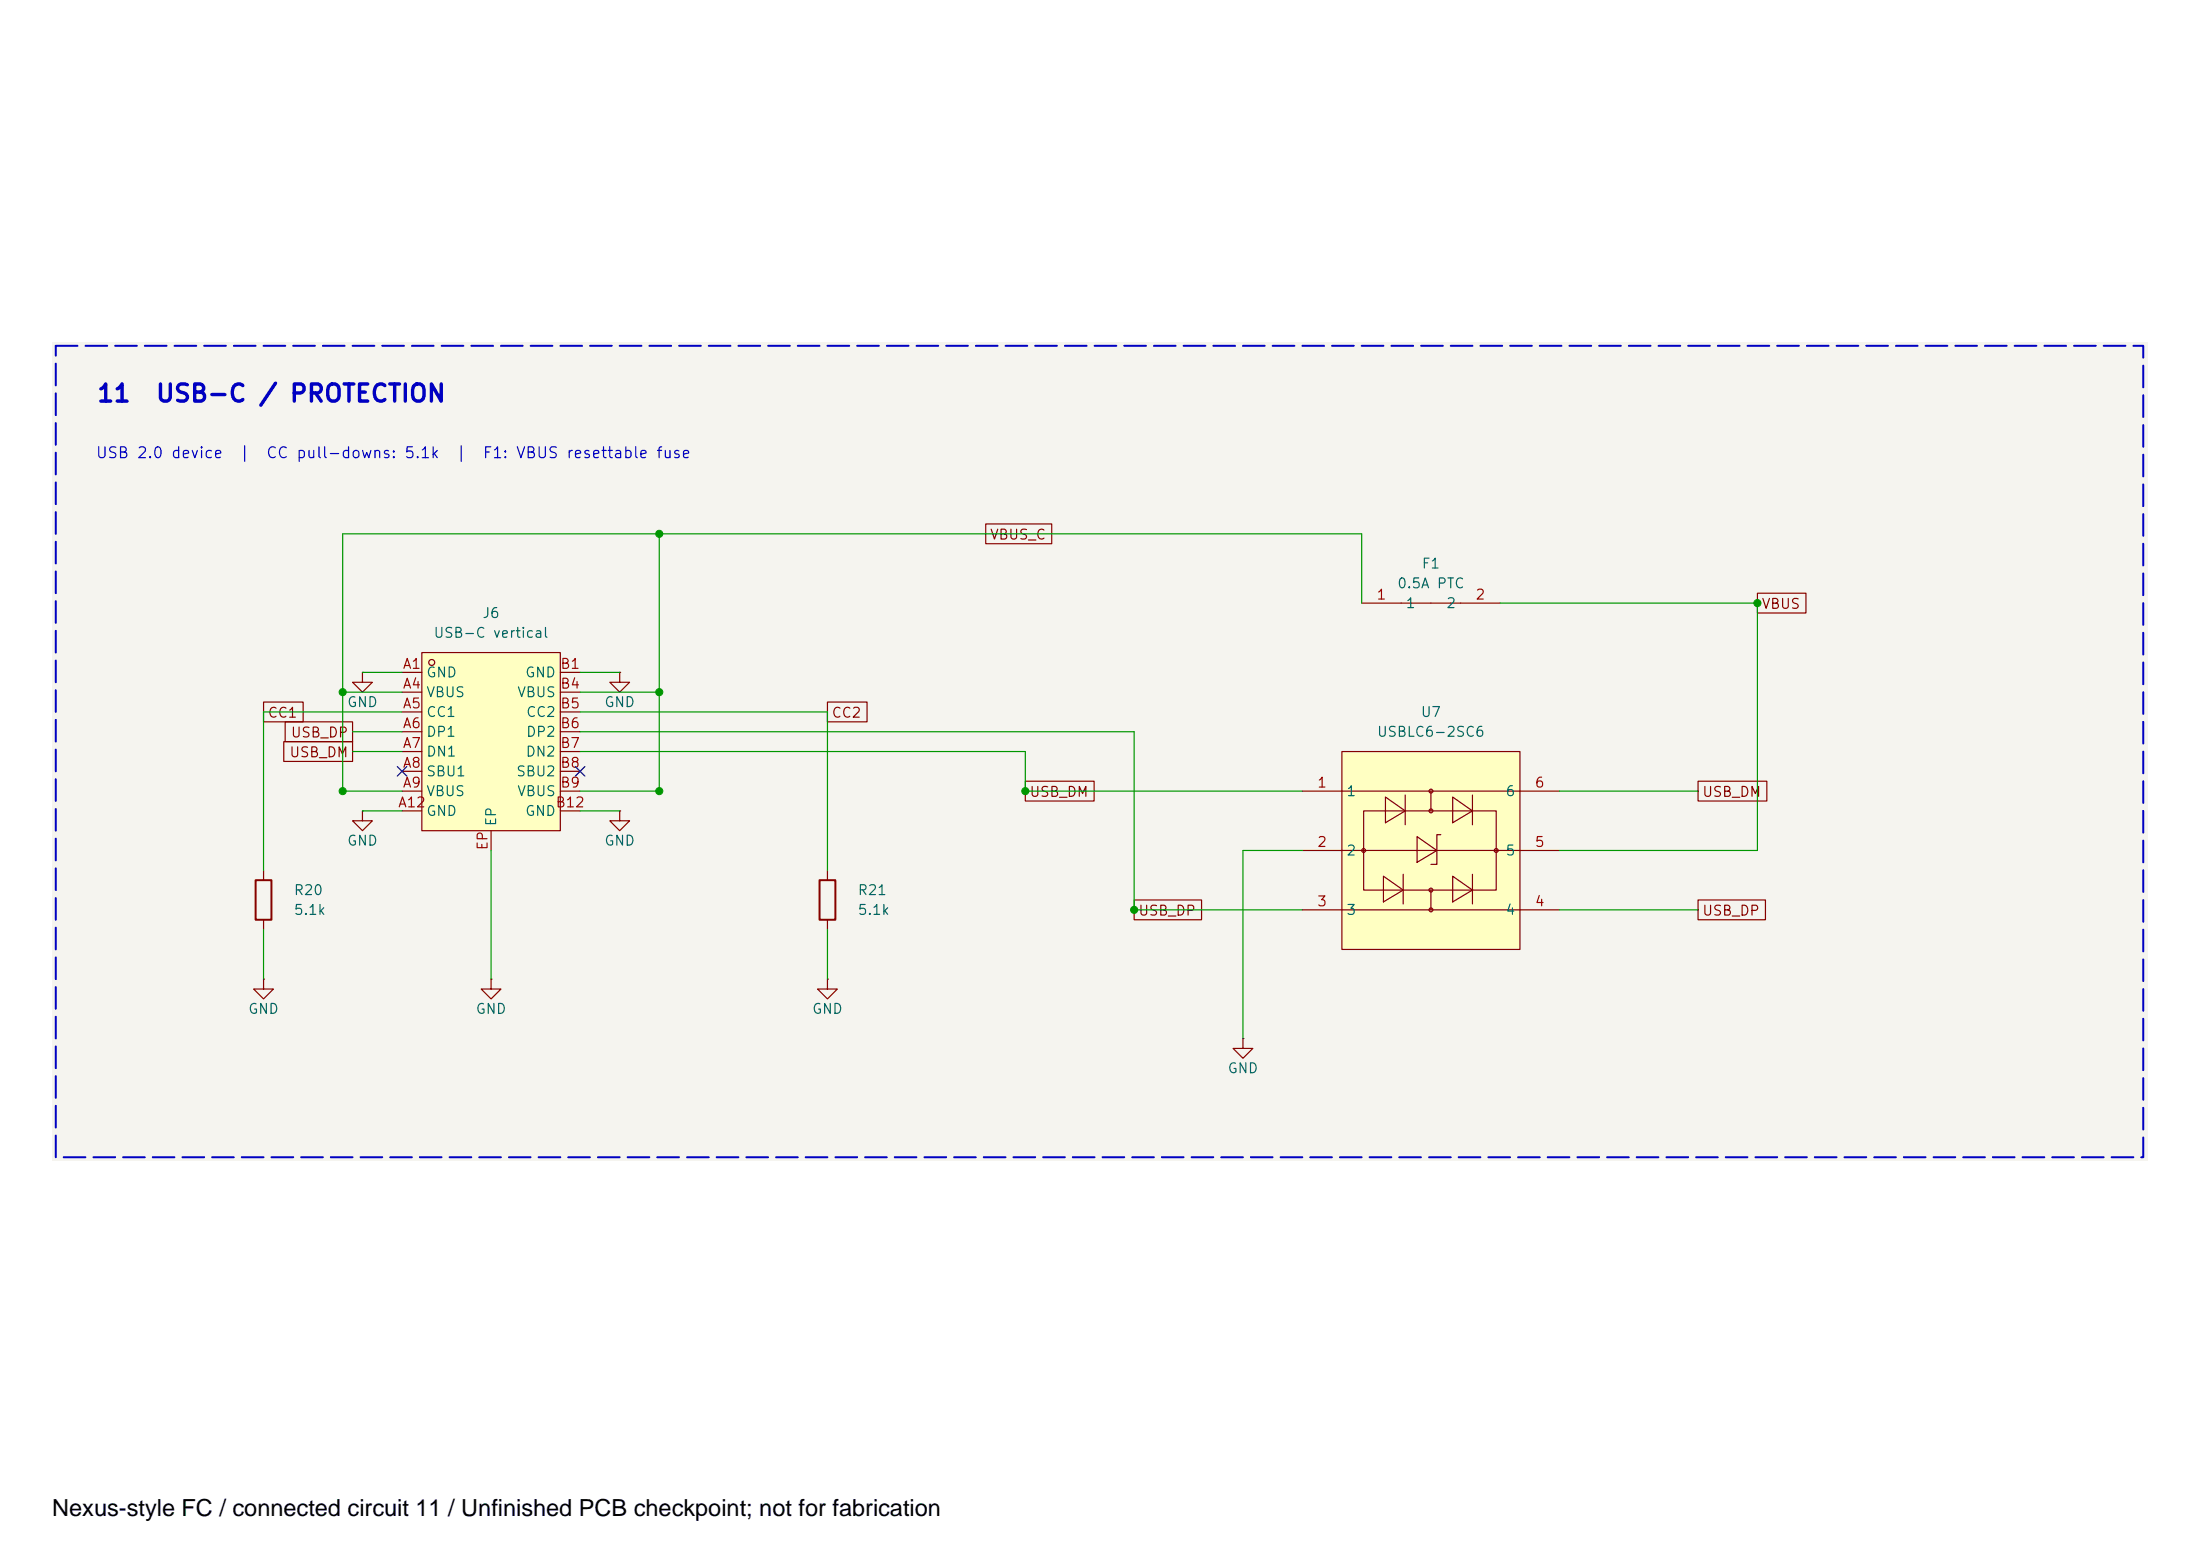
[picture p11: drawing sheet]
<svg xmlns="http://www.w3.org/2000/svg" width="297mm" height="210mm" viewBox="0 0 297 210" stroke-linecap="round" stroke-linejoin="round" font-family="sans-serif">
<path d="M7 46.2h283v110.5h-283z" fill="#f5f4ef" stroke="#f5f4ef" stroke-width=".14"/>
<path d="M48.9 90.8v1.3h1.4l-1.4 1.3-1.3-1.3h1.3M48.9 90.8h.1M111.7 132.2v1.3h1.4l-1.4 1.3-1.3-1.3h1.3M111.7 132.2h.1M167.8 140.2v1.3h1.4l-1.4 1.4-1.3-1.4h1.3M167.8 140.2h.1" fill="none" stroke="#840000" stroke-width=".16"/>
<g fill="#ffffc2">
<path d="M181.2 101.4h24v26.8h-24z"/>
<path d="M184.1 109.5h17.9v10.6h-17.9z"/>
<path d="M186.8 118.3l2.7 1.8-2.7 1.6z"/>
<path d="M187.1 107.6l2.6 1.9-2.6 1.6z"/>
<path d="M191.3 112.9l2.7 1.9-2.7 1.6z"/>
<path d="M196.1 107.6l2.7 1.9-2.7 1.6z"/>
<path d="M196.1 118.3l2.7 1.8-2.7 1.6z"/>
</g>
<g fill="none" stroke="#840000" stroke-width=".16">
<path d="M83.7 90.8v1.3h1.3l-1.3 1.3-1.4-1.3h1.4M83.7 90.8h.1M183.9 81.4h18.7M48.9 109.5v1.3h1.4l-1.4 1.3-1.3-1.3h1.3M48.9 109.5h.1M83.7 109.5v1.3h1.3l-1.3 1.3-1.4-1.3h1.4M83.7 109.5h.1M111.7 117.5v1.3M175.8 106.8h34.8M175.8 114.8h34.8M181.2 101.4h24v26.8h-24zM184.1 109.5h17.9v10.6h-17.9z"/>
<path d="M186.8 118.3l2.7 1.8-2.7 1.6zM187.1 107.6l2.6 1.9-2.6 1.6zM189.5 118v4M189.7 107.3v4M191.3 112.9l2.7 1.9-2.7 1.6zM193.2 106.8v2.7M194.5 112.7h-.5v4h-.8M196.1 107.6l2.7 1.9-2.7 1.6zM196.1 118.3l2.7 1.8-2.7 1.6zM198.8 107.3v4M198.8 118v4M111.7 124.2v1.3"/>
<path d="M175.8 122.8h34.8M193.2 120.1v2.7"/>
<circle cx="184.1" cy="114.8" r=".26"/>
<circle cx="193.2" cy="106.8" r=".26"/>
<circle cx="193.2" cy="109.5" r=".26"/>
<circle cx="202" cy="114.8" r=".26"/>
<circle cx="193.2" cy="122.8" r=".26"/>
<circle cx="193.2" cy="120.1" r=".26"/>
</g>
<path d="M110.7 118.8h2.1v5.4h-2.1z" fill="none" stroke="#840000" stroke-width=".27"/>
<path d="M57 88.1h18.7v24h-18.7z" fill="#ffffc2"/>
<g fill="none" stroke="#840000" stroke-width=".16">
<path d="M133.1 70.7h8.9v2.7h-8.9zM35.6 94.8h5.3v2.6h-5.3zM38.5 97.4h9.1v2.7h-9.1zM54.3 90.8h2.7M54.3 93.4h2.7M54.3 96.1h2.7M54.3 98.8h2.7M57 88.1h18.7v24h-18.7zM75.7 90.8h2.6M75.7 93.4h2.6M75.7 96.1h2.6M75.7 98.8h2.6"/>
<path d="M111.7 94.8h5.4v2.6h-5.4zM237.3 80.1h6.5v2.6h-6.5zM35.6 117.5v1.3M38.3 100.1h9.3v2.7h-9.3zM54.3 101.4h2.7M54.3 104.1h2.7M54.3 106.8h2.7M54.3 109.5h2.7M66.3 112.1v2.7M75.7 101.4h2.6M75.7 104.1h2.6M75.7 106.8h2.6"/>
<path d="M75.7 109.5h2.6M138.4 105.5h9.3v2.6h-9.3zM229.3 105.5h9.3v2.6h-9.3zM35.6 132.2v1.3h1.3l-1.3 1.3-1.4-1.3h1.4M35.6 132.2h.1M35.6 124.2v1.3M66.3 132.2v1.3h1.3l-1.3 1.3-1.3-1.3h1.3M66.3 132.2h.1M153.1 121.5h9.1v2.7h-9.1zM229.3 121.5h9.1v2.7h-9.1z"/>
<circle cx="58.3" cy="89.4" r=".4"/>
</g>
<path d="M34.5 118.8h2.2v5.4h-2.2z" fill="none" stroke="#840000" stroke-width=".27"/>
<g fill="none" stroke="#009600" stroke-width=".16">
<path d="M89 72.1v34.7h-10.7M46.3 93.4h8M47.6 98.8h6.7M48.9 90.8h5.4M54.3 96.1h-18.7v21.4M78.3 98.8h74.8v24h22.7M78.3 93.4h10.7M78.3 96.1h33.4v21.4M78.3 90.8h5.4M183.9 81.4v-9.3h-137.6v34.7h8M202.6 81.4h34.7v33.4h-26.7M47.6 101.4h6.7"/>
<path d="M48.9 109.5h5.4M66.3 114.8v17.4M78.3 101.4h60.1v5.4h37.4M78.3 109.5h5.4M175.8 114.8h-8v25.4M210.6 106.8h18.7M35.6 125.5v6.7M111.7 125.5v6.7M210.6 122.8h18.7"/>
</g>
<path d="M53.6 103.5l1.3 1.3M54.9 103.5l-1.3 1.3M77.7 103.5l1.3 1.3M79 103.5l-1.3 1.3" fill="none" stroke="#000084" stroke-width=".16"/>
<path d="M7.5 46.7h281.9v109.5h-281.9v-109.5" fill="none" stroke="#0000c2" stroke-width=".27" stroke-dasharray="2.9 1.1"/>
<g fill="#009600" stroke="#009600" stroke-width=".14">
<circle cx="46.3" cy="93.4" r=".48"/>
<circle cx="89" cy="72.1" r=".48"/>
<circle cx="46.3" cy="106.8" r=".48"/>
<circle cx="89" cy="93.4" r=".48"/>
<circle cx="89" cy="106.8" r=".48"/>
<circle cx="153.1" cy="122.8" r=".48"/>
<circle cx="237.3" cy="81.4" r=".48"/>
<circle cx="138.4" cy="106.8" r=".48"/>
</g>
<text font-size="3.2" x="7.1" y="204.6">Nexus-style FC / connected circuit 11 / Unfinished PCB checkpoint; not for fabrication</text>
<g font-size="2.3" fill="#0000c2">
<text x="12.9" y="54.8">11</text>
<text x="20.9" y="54.8">USB-C / PROTECTION</text>
</g>
<g font-size="1.5" fill="#0000c2">
<text x="12.8" y="62.2">USB 2.0 device</text>
<text x="32.2" y="62.2">|</text>
<text x="35.8" y="62.2">CC pull-downs: 5.1k</text>
<text x="61.4" y="62.2">|</text>
<text x="65.1" y="62.2">F1: VBUS resettable fuse</text>
</g>
<g font-size="1.3" fill="#840000">
<text x="133.6" y="73.2">VBUS_C</text>
<text x="237.8" y="82.5">VBUS</text>
<text x="36.1" y="97.2">CC1</text>
<text x="39.2" y="99.9">USB_DP</text>
<text x="112.2" y="97.2">CC2</text>
<text x="39" y="102.6">USB_DM</text>
<text x="138.9" y="107.9">USB_DM</text>
<text x="229.7" y="107.9">USB_DM</text>
<text x="153.6" y="123.9">USB_DP</text>
<text x="229.7" y="123.9">USB_DP</text>
</g>
<g font-size="1.3" fill="#006464">
<text x="191.9" y="77.1">F1</text>
<text x="65" y="83.8">J6</text>
<text x="188.6" y="79.8">0.5A PTC</text>
<text x="189.7" y="82.4">1</text>
<text x="195.2" y="82.4">2</text>
<text x="58.4" y="86.4">USB-C vertical</text>
<text x="46.8" y="95.8">GND</text>
<text x="57.5" y="91.8">GND</text>
<text x="57.5" y="94.4">VBUS</text>
<text x="69.7" y="94.4">VBUS</text>
<text x="70.8" y="91.8">GND</text>
<text x="81.5" y="95.8">GND</text>
<text x="57.5" y="97.1">CC1</text>
<text x="57.5" y="99.8">DP1</text>
<text x="70.9" y="97.1">CC2</text>
<text x="70.9" y="99.8">DP2</text>
<text x="185.8" y="99.8">USBLC6-2SC6</text>
<text x="191.7" y="97.1">U7</text>
<text x="57.5" y="102.5">DN1</text>
<text x="57.5" y="105.1">SBU1</text>
<text x="57.5" y="107.8">VBUS</text>
<text x="69.6" y="105.1">SBU2</text>
<text x="69.7" y="107.8">VBUS</text>
<text x="70.9" y="102.5">DN2</text>
<text x="181.7" y="107.8">1</text>
<text x="203.2" y="107.8">6</text>
<text x="57.5" y="110.5">GND</text>
<text x="67.3" y="111.6" transform="rotate(-90 67.3 111.6)">EP</text>
<text x="70.8" y="110.5">GND</text>
<text x="46.8" y="114.5">GND</text>
<text x="81.5" y="114.5">GND</text>
<text x="181.7" y="115.8">2</text>
<text x="203.2" y="115.8">5</text>
<text x="39.6" y="121.2">R20</text>
<text x="39.6" y="123.8">5.1k</text>
<text x="115.7" y="121.2">R21</text>
<text x="115.7" y="123.8">5.1k</text>
<text x="181.7" y="123.8">3</text>
<text x="203.2" y="123.8">4</text>
<text x="33.4" y="137.2">GND</text>
<text x="64.1" y="137.2">GND</text>
<text x="109.6" y="137.2">GND</text>
<text x="165.7" y="145.2">GND</text>
<text x="21.4" y="202.6">GND</text>
<text x="46.9" y="204">1</text>
<text x="46.9" y="206.6">2</text>
</g>
<g font-size="1.3" fill="#a90000">
<text x="185.8" y="81.3">1</text>
<text x="199.1" y="81.3">2</text>
<text x="54.3" y="90.6">A1</text>
<text x="54.3" y="93.3">A4</text>
<text x="54.3" y="96">A5</text>
<text x="75.6" y="90.6">B1</text>
<text x="75.6" y="93.3">B4</text>
<text x="75.6" y="96">B5</text>
<text x="54.3" y="98.6">A6</text>
<text x="54.3" y="101.3">A7</text>
<text x="75.6" y="98.6">B6</text>
<text x="75.6" y="101.3">B7</text>
<text x="54.3" y="104">A8</text>
<text x="54.3" y="106.6">A9</text>
<text x="75.6" y="104">B8</text>
<text x="75.6" y="106.6">B9</text>
<text x="177.7" y="106.6">1</text>
<text x="207.1" y="106.6">6</text>
<text x="53.6" y="109.3">A12</text>
<text x="74.9" y="109.3">B12</text>
<text x="66.2" y="114.9" transform="rotate(-90 66.2 114.9)">EP</text>
<text x="177.7" y="114.7">2</text>
<text x="207.1" y="114.7">5</text>
<text x="177.7" y="122.7">3</text>
<text x="207.1" y="122.7">4</text>
<text x="50.8" y="205.5">2</text>
</g>
</svg>
